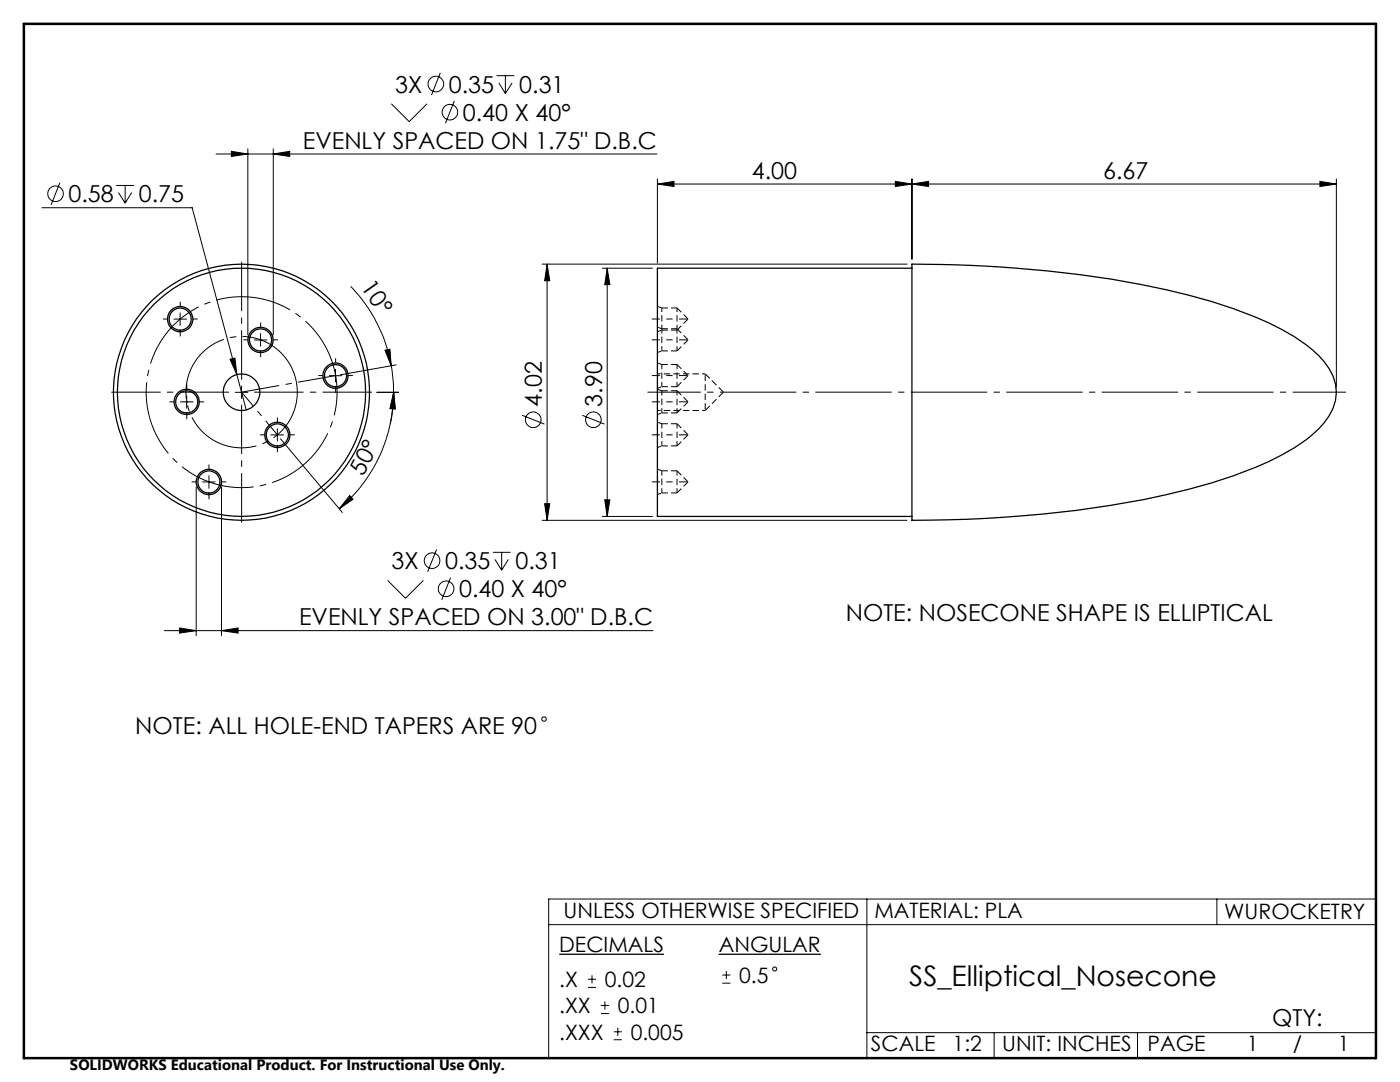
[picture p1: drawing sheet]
<svg xmlns="http://www.w3.org/2000/svg" width="279mm" height="216mm" viewBox="0 0 279 216" stroke-linecap="round" stroke-linejoin="round" font-family="sans-serif">
<g fill="none" stroke="#000" stroke-width=".25">
<path d="M182 52.7a251.7 251.7 0 0 1 46.2 4.2 102.9 102.9 0 0 1 27.6 8.8 24 24 0 0 1 9.5 7.9 8.6 8.6 0 0 1-1 10.7 26.2 26.2 0 0 1-8.5 6.5 92.6 92.6 0 0 1-23 7.9 236.6 236.6 0 0 1-50.8 5.1zM182 53.5h-50.8v49.5h50.8M35.9 63.7h.1M48.2 78.3h.1M52 67.9h.1M67 75h.1M37.3 80.2h.1M41.7 96.2h.1M55.4 86.8h.1"/>
<circle cx="35.9" cy="63.7" r="2.53"/>
<circle cx="36" cy="63.7" r="2.22"/>
<circle cx="48.2" cy="78.3" r="24.8"/>
<circle cx="48.2" cy="78.3" r="3.7"/>
<circle cx="48.2" cy="78.3" r="25.6"/>
<circle cx="52" cy="67.8" r="2.52"/>
<circle cx="52" cy="67.8" r="2.21"/>
<circle cx="67" cy="75" r="2.53"/>
<circle cx="67" cy="75" r="2.22"/>
<circle cx="37.3" cy="80.2" r="2.52"/>
<circle cx="37.3" cy="80.2" r="2.22"/>
<circle cx="41.7" cy="96.2" r="2.21"/>
<circle cx="41.7" cy="96.2" r="2.53"/>
<circle cx="55.3" cy="86.8" r="2.21"/>
<circle cx="55.4" cy="86.8" r="2.53"/>
</g>
<path d="M132.1 77.2v-4.5M132.1 70v-4.4M135.1 77.2v-4.5M135.1 70v-4.4M132.1 89v-4.4M132.1 98.4v-4.5M132.1 82.4v-4.4M135.1 89v-4.4M135.1 98.4v-4.5M135.1 82.4v-4.4" fill="none" stroke="#000" stroke-width=".2" stroke-dasharray="1.3 .6" stroke-dashoffset=".3" stroke-linecap="butt"/>
<path d="M137.3 75v-.1M137.3 63.7v-.1M144.4 78.2l-3.7-3.6M137.3 86.8v-.1M137.3 96.2v-.1M137.3 80.2v-.1M140.7 81.9l3.7-3.6" fill="none" stroke="#000" stroke-width=".2" stroke-dasharray="1.3 .6" stroke-linecap="butt"/>
<path d="M140.7 81.9v-7.3" fill="none" stroke="#000" stroke-width=".2" stroke-dasharray="1.3 .6" stroke-dashoffset="-.2" stroke-linecap="butt"/>
<g fill="none" stroke="#000" stroke-width=".2" stroke-dasharray="1.3 .6" stroke-dashoffset=".5" stroke-linecap="butt">
<path d="M131.2 77.5l.9-.3M131.2 70.3l.9-.3M131.2 66.2l.9-.3M132.1 65.6v-4.2M132.1 72.7l-.9-.3M132.1 65.6l-.9-.3M132.1 78l-.9-.3M132.1 61.4l-.9-.3M135.1 65.6v-4.2M131.2 89.3l.9-.3M131.2 98.7l.9-.3M131.2 82.7l.9-.3"/>
<path d="M132.1 84.6l-.9-.4M132.1 93.9l-.9-.3"/>
</g>
<g fill="none" stroke="#000" stroke-width=".2" stroke-dasharray="1.3 .6" stroke-dashoffset=".1" stroke-linecap="butt">
<path d="M132.1 77.2h3M132.1 70h3M132.1 65.9h3M135.1 77.2l2.2-2.2M135.1 72.7h-3M135.1 70l2.2-2.2M135.1 65.6h-3M135.1 78h-3M135.1 65.9l2.2-2.2M135.1 61.4h-3M137.3 74.9l-2.2-2.2M137.3 67.8l-2.2-2.2"/>
<path d="M137.3 63.6l-2.2-2.2M132.1 89h3M132.1 98.4h3M132.1 82.4h3M135.1 89l2.2-2.2M135.1 84.6h-3M135.1 98.4l2.2-2.2M135.1 93.9h-3M135.1 82.4l2.2-2.2M137.3 86.7l-2.2-2.1M137.3 96.1l-2.2-2.2M137.3 80.1l-2.2-2.1"/>
</g>
<path d="M140.7 74.6h-9.5M131.2 81.9h9.5" fill="none" stroke="#000" stroke-width=".2" stroke-dasharray="1.3 .6" stroke-dashoffset=".6" stroke-linecap="butt"/>
<g fill="none" stroke="#000" stroke-width=".2">
<path d="M87.9 14.5l-1.8 4.5M99.1 15.1h3.6M99.6 16.5l1.3 2.2M100.9 15.1v3.6M102.2 16.5l-1.3 2.2M12 36.4l-1.8 4.5M23.2 37h3.5M23.6 38.4l1.4 2.1M25 37v3.5M26.3 38.4l-1.3 2.1M43.1 30.7h88M46.2 30.2l3.3 .5-3.3 .5z"/>
<path d="M49.5 29.7v37.1M54.5 30.7l3.3-.5v1zM54.5 29.7v37.1M78.1 20.7l3.6 3.6 3.5-3.6M90.7 20.1l-1.8 4.5M131.2 36.7l3.3-.5v1zM131.2 36.7h135.5M131.2 35.7v16.8M178.7 36.2l3.3 .5-3.3 .5zM182 36.7l3.3-.5v1zM182 35.7v16M263.4 36.2l3.3 .5-3.3 .5z"/>
<path d="M266.7 35.7v41.6M8.4 41.5h29.9l9 33.3M70 57.1a30.5 30.5 0 0 1 8.1 15.9M108.2 52.7h72.8M109.2 52.7l.5 3.3h-1zM109.2 52.7v51.1M120.2 53.5h10M121.2 53.5l.5 3.3h-1zM121.2 53.5v49.5M34.7 63.7h2.5M35.9 62.4v2.5M37.3 79v2.5"/>
<path d="M45.9 71.7l1-.3 .4 3.4zM47 78.3h2.5M47.3 74.8l1.8 7M48.2 77v2.5M50.8 67.8h2.5M52 66.6v2.5M65.7 75h2.5M67 73.7v2.5M75.2 78.3h4.4M76.8 69.9l1-.2 .3 3.3zM78.1 73l.4 3.3 .1 2M78.6 78.3a30.3 30.3 0 0 1-10.9 23.2"/>
<path d="M78.6 78.3l.3 3.3-1-.1zM78.6 78.3a31.7 31.7 0 0 1-.7 6.3M79.1 72.8l-11.2 2M36 80.2h2.5M39.2 97.2v29.6M40.4 96.2h2.5M41.7 94.9v2.5M44.2 97.2v29.6M54.1 86.8h2.5M55.4 85.5v2.5M56 87.6l12.3 14.7M69.8 98.9l.6 .7-2.7 1.9z"/>
<path d="M104.2 82.9l4.5 1.7M116.2 82.9l4.5 1.7M120.7 99.7h1l-.5 3.3zM77.4 115.8l3.5 3.6 3.6-3.6M87.1 109.6l-1.8 4.5M89.9 115.3l-1.7 4.4M98.4 110.2h3.5M98.8 111.6l1.3 2.2M100.1 110.2v3.6M101.5 111.6l-1.4 2.2M108.2 103.8h72.8M108.7 100.5h1l-.5 3.3z"/>
<path d="M120.2 103h10M32.8 125.8h97.5M35.8 125.3l3.4 .5-3.4 .5zM44.2 125.8l3.3-.5v1zM173 179.4v31.7M242.9 179.4v5.1M274.6 179.4h-165.1v31.7M109.5 184.5h165.1M117.3 197h1.7M117.3 195.4h1.7M118.1 194.6v1.6M120.7 199.8v1.6"/>
<path d="M144.1 196.2h1.7M144.1 194.6h1.7M145 193.7v1.7M119.9 202.2h1.6M119.9 200.6h1.6M122.5 207.5h1.6M122.5 205.9h1.6M123.3 205.1v1.6M173 206.1h101.6M198.4 206.1v5M227 206.1v5"/>
<circle cx="87" cy="16.8" r="1.56"/>
<circle cx="11.1" cy="38.7" r="1.55"/>
<circle cx="89.8" cy="22.4" r="1.56"/>
<circle cx="106.4" cy="83.8" r="1.55"/>
<circle cx="118.4" cy="83.8" r="1.55"/>
<circle cx="86.2" cy="111.9" r="1.56"/>
<circle cx="89" cy="117.5" r="1.56"/>
<circle cx="108.6" cy="143.5" r=".44"/>
<circle cx="154.6" cy="193.4" r=".41"/>
</g>
<path d="M111.6 190.4h20.9M143.4 190.4h20.4" fill="none" stroke="#000" stroke-width=".26"/>
<path d="M58.8 75a11.1 11.1 0 0 0-18.5-4.6 11.1 11.1 0 0 0 4.8 18.5 11.1 11.1 0 0 0 14-13l-.3-.9" fill="none" stroke="#000" stroke-width=".2" stroke-dasharray="15.2 1.3 1.3 1.3" stroke-dashoffset="1.3" stroke-linecap="butt"/>
<path d="M66.4 72.7a19.1 19.1 0 0 0-31.8-7.7 19.1 19.1 0 0 0 8.5 31.6 19.1 19.1 0 0 0 23.7-22.7l-.4-1.2" fill="none" stroke="#000" stroke-width=".2" stroke-dasharray="15.2 1.3 1.3 1.3" stroke-dashoffset="4.9" stroke-linecap="butt"/>
<path d="M130.1 63.7h7M130.1 67.8h7M130.1 74.9h7M130.1 80.2h7M130.1 86.8h7M130.1 96.2h7" fill="none" stroke="#000" stroke-width=".2" stroke-dasharray="15.2 1.3 1.3 1.3" stroke-dashoffset="13.6" stroke-linecap="butt"/>
<path d="M129.2 78.3h139.4" fill="none" stroke="#000" stroke-width=".2" stroke-dasharray="15.2 1.3 1.3 1.3" stroke-dashoffset="4.6" stroke-linecap="butt"/>
<path d="M45.7 78.3h-23.5M48.2 75.8v-23.6M50.7 78.3h23.5M48.2 80.8v23.5" fill="none" stroke="#000" stroke-width=".2" stroke-dasharray="15.2 1.3 1.3 1.3" stroke-dashoffset="5.4" stroke-linecap="butt"/>
<g fill="none" stroke="#000" stroke-width=".2" stroke-dasharray="15.2 1.3 1.3 1.3" stroke-linecap="butt">
<path d="M33.5 63.7h-1M36 61.2v-1M36 66.2v.9M37.3 77.7v-1M38.5 63.7h.9M49.5 67.8h-.9M52 65.3v-1M52 70.3v1M54.5 67.8h1M64.5 74.9h-1M67 72.4v-.9M67 77.4v1"/>
<path d="M69.5 74.9h.9M34.8 80.2h-1M37.3 82.7v.9M39.2 96.2h-1M39.8 80.2h.9M41.7 93.7v-1M41.7 98.7v.9M44.2 96.2h1M52.9 86.8h-1M55.4 84.3v-1M55.4 89.3v.9M57.9 86.8h.9"/>
</g>
<path d="M48.2 78.3l18.8-3.4" fill="none" stroke="#000" stroke-width=".2" stroke-dasharray="15.2 1.3 1.3 1.3" stroke-dashoffset="7.6" stroke-linecap="butt"/>
<path d="M48.2 78.3l7.2 8.5" fill="none" stroke="#000" stroke-width=".2" stroke-dasharray="15.2 1.3 1.3 1.3" stroke-dashoffset="11.6" stroke-linecap="butt"/>
<path d="M4.8 4.8h269.8v206.3h-269.8z" fill="none" stroke="#000" stroke-width=".5"/>
<g fill="#000">
<path d="M121.2 53.5l.5 3.3h-1zM120.7 99.7h1l-.5 3.3zM109.2 52.7l.5 3.3h-1zM108.7 100.5h1l-.5 3.3z"/>
<path d="M45.9 71.7l1.4 3.1-.4-3.4zM35.8 125.3l3.4 .5-3.4 .5zM44.2 125.8l3.3-.5v1zM46.2 30.2l3.3 .5-3.3 .5zM54.5 30.7l3.3-.5v1zM182 36.7l3.3-.5v1zM263.4 36.2l3.3 .5-3.3 .5zM131.2 36.7l3.3-.5v1zM178.7 36.2l3.3 .5-3.3 .5z"/>
<path d="M78.6 78.3l.3 3.3-1-.1zM76.8 69.9l1-.2 .3 3.3z"/>
<path d="M69.8 98.9l.6 .7-2.7 1.9zM78.6 78.3l.3 3.3-1-.1z"/>
</g>
<text font-size="5.6" x="181.5" y="196.7">SS_Elliptical_Nosecone</text>
<g font-size="4.7">
<text x="78.9" y="18.5">3X</text>
<text x="89.6" y="18.5">0.35</text>
<text x="103.6" y="18.5">0.31</text>
<text x="60.4" y="29.7">EVENLY SPACED ON 1.75&quot; D.B.C</text>
<text x="92.4" y="24.1">0.40 X 40°</text>
<text x="150" y="35.7">4.00</text>
<text x="220.2" y="35.7">6.67</text>
<text x="13.7" y="40.4">0.58</text>
<text x="27.7" y="40.4">0.75</text>
<text x="71.9" y="57.4" transform="rotate(55 71.9 57.4)">10°</text>
<text x="108.1" y="81.2" transform="rotate(-90 108.1 81.2)">4.02</text>
<text x="120.1" y="81.2" transform="rotate(-90 120.1 81.2)">3.90</text>
<text x="72.5" y="95.2" transform="rotate(-62 72.5 95.2)">50°</text>
<text x="78.1" y="113.6">3X</text>
<text x="88.8" y="113.6">0.35</text>
<text x="102.9" y="113.6">0.31</text>
<text x="91.6" y="119.2">0.40 X 40°</text>
<text x="59.7" y="124.8">EVENLY SPACED ON 3.00&quot; D.B.C</text>
<text x="168.8" y="123.9">NOTE: NOSECONE SHAPE IS ELLIPTICAL</text>
<text x="27" y="146.6">NOTE: ALL HOLE-END TAPERS ARE 90</text>
<text x="253.9" y="204.7">QTY:</text>
</g>
<g font-size="4.2">
<text x="112.5" y="183.3">UNLESS OTHERWISE SPECIFIED</text>
<text x="174.5" y="183.1">MATERIAL: PLA</text>
<text x="244.3" y="183.3">WUROCKETRY</text>
<text x="111.6" y="190">DECIMALS</text>
<text x="143.4" y="190">ANGULAR</text>
<text x="111.6" y="197">.X</text>
<text x="120.7" y="197">0.02</text>
<text x="147.5" y="196.1">0.5</text>
<text x="111.6" y="202.2">.XX</text>
<text x="123.3" y="202.2">0.01</text>
<text x="111.6" y="207.5">.XXX</text>
<text x="125.9" y="207.5">0.005</text>
<text x="173.8" y="209.8">SCALE</text>
<text x="190.1" y="209.8">1:2</text>
<text x="200" y="209.8">UNIT: INCHES</text>
<text x="229" y="209.8">PAGE</text>
<text x="248.8" y="209.8">1</text>
<text x="258" y="209.8">/</text>
<text x="267" y="209.8">1</text>
</g>
<text font-size="3" x="14" y="213.5">SOLIDWORKS Educational Product. For Instructional Use Only.</text>
</svg>
